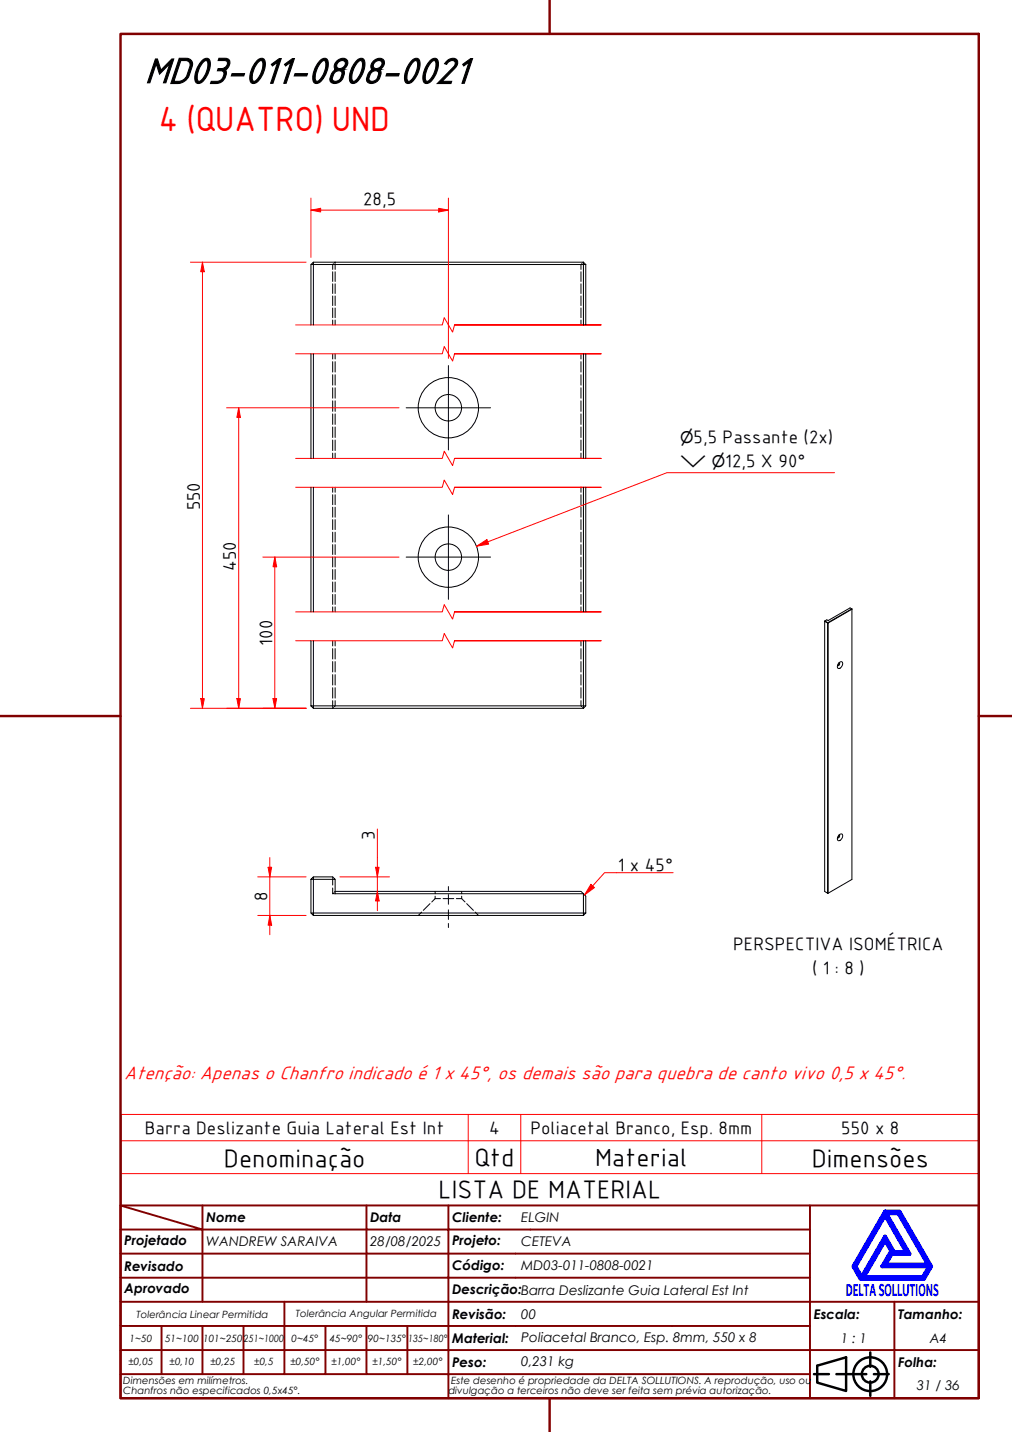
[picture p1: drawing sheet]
<svg xmlns="http://www.w3.org/2000/svg" width="210mm" height="297mm" viewBox="0 0 210 297" stroke-linecap="round" stroke-linejoin="round" font-family="sans-serif">
<!-- layer: Hidden (ABNT) -->
<g fill="none" stroke="#000" stroke-width=".21">
<path d="M69 56.4v2M69 58.9v2M69.2 54.7l-.2 .2v1M69.3 54.5l.2-.1v.1M69.5 54.7v1.2M69.5 56.4v2M69.5 58.9v2M120.5 56.4v2M120.5 58.9v2M120.7 54.7l-.2 .2v1M121 54.4l-.2 .1M69 61.4v2"/>
<path d="M69 63.9v2M69 66.4v1M69 73.4v1.1M69 75v2.2M69 77.7v2.2M69.5 61.4v2M69.5 63.9v2M69.5 66.4v1M69.5 73.4v1.1M69.5 75v2.2M69.5 77.7v2.2M120.5 61.4v2"/>
<path d="M120.5 63.9v2M120.5 66.4v1M120.5 73.4v1.1M120.5 75v2.2M120.5 77.7v2.2M69 80.4v2.2M69 83.1v2.2M69 85.9v2.1M69 88.6v2.1M69 91.3v2.2M69 94v1.1M69.5 80.4v2.2"/>
<path d="M69.5 83.1v2.2M69.5 85.9v2.1M69.5 88.6v2.1M69.5 91.3v2.2M69.5 94v1.1M120.5 80.4v2.2M120.5 83.1v2.2M120.5 85.9v2.1M120.5 88.6v2.1M120.5 91.3v2.2M120.5 94v1.1M69 101.1v1"/>
<path d="M69 102.6v2.1M69 105.2v2.1M69 107.8v2.1M69 110.4v2M69 113v2M69 115.6v2M69 118.1v2.1M69.5 101.1v1M69.5 102.6v2.1M69.5 105.2v2.1M69.5 107.8v2.1M69.5 110.4v2"/>
<path d="M69.5 113v2M69.5 115.6v2M69.5 118.1v2.1M120.5 101.1v1M120.5 102.6v2.1M120.5 105.2v2.1M120.5 107.8v2.1M120.5 110.4v2M120.5 113v2M120.5 115.6v2M120.5 118.1v2.1M69 120.7v2.1"/>
<path d="M69 123.3v2.1M69 125.9v1M69 132.9v1.1M69 134.5v2.2M69 137.2v2.2M69 139.9v2.2M69.5 120.7v2.1M69.5 123.3v2.1M69.5 125.9v1M69.5 132.9v1.1M69.5 134.5v2.2M69.5 137.2v2.2"/>
<path d="M69.5 139.9v2.2M120.5 120.7v2.1M120.5 123.3v2.1M120.5 125.9v1M120.5 132.9v1.1M120.5 134.5v2.2M120.5 137.2v2.2M120.5 139.9v2.2M69 146.8v.1l.2-.1M69 142.6v2.2M69 145.3v1.3M69.5 142.6v2.2"/>
<path d="M69.5 145.3v1.1l-.2 .2M120.5 145.3v1.1l.2 .2M120.5 142.6v2.2M120.8 146.8l.2 .1M69 181.9v.2M69 182.2v1.4M69 184.2v1.2M69.2 185.2l-.2 .2h.2M69.3 185.4h.2M69.5 184.9l-.2 .2M87.5 189.2l-.7 .7M89.2 187.4l-1.4 1.4"/>
<path d="M90.3 186.4h1.1M90.3 186.4l-.7 .7M90.3 184.9v.5M90.3 185.9v.5M91.9 186.4h2.2M94.7 186.4h1.1l.7 .7M95.8 184.9v.5M95.8 185.9v.5M96.8 187.4l1.4 1.4M98.6 189.2l.7 .7"/>
</g>
<!-- layer: Linha Corte (ABNT) -->
<path d="M61.3 73.4h30.4l.4-1.5 1.8 3 .4-1.5h30.4h-30.4M61.3 67.4h30.4l.4-1.5 1.8 3 .4-1.5h30.4h-30.4M61.3 95.1h30.4l.4-1.5 1.8 3 .4-1.5h30.4h-30.4M61.3 101.1h30.4l.4-1.5 1.8 3 .4-1.5h30.4h-30.4M61.3 132.9h30.4l.4-1.5 1.8 3 .4-1.5h30.4h-30.4M61.3 126.9h30.4l.4-1.5 1.8 3 .4-1.5h30.4h-30.4" fill="none" stroke="#f00" stroke-width=".21"/>
<!-- layer: Visible (ABNT) -->
<g fill="none" stroke="#000" stroke-width=".21">
<path d="M64.5 54.9l.5-.5v.5zM64.5 54.9v12.5M65 54.9h56v12.5M65 54.9v12.5M65 54.4h56M121 54.4l.5 .5h-.5zM121.5 54.9v12.5M64.5 73.4v21.7M65 73.4v21.7M121 73.4v21.7M121.5 73.4v21.7M64.5 101.1v25.8"/>
<path d="M65 101.1v25.8M121 101.1v25.8M121.5 101.1v25.8M64.5 132.9v13.5M65 132.9v13.5h56v-13.5M121.5 132.9v13.5h-.5v.5M171 128.8l.7 .4v56.1l-.7-.4zM171.1 128.8l.4-.2 .3 .1 4.5-2.6 .4 .2-5 2.9zM171.8 129.2h.1M171.8 129.2l4.9-2.8v56l-4.9 2.9zM174 137.5a.45 .45 0 0 1 .7-.2 .45 .45 0 0 1 0 .7 .59 .59 0 0 1-.4 .6 .59 .59 0 0 1-.6-.1v-.5zM174.1 137.5a.33 .33 0 0 1 0 .4 .33 .33 0 0 1-.4 .1l.3-.2v-.3"/>
<path d="M176.7 126.3h.1M64.5 146.4h.5v.5zM65 146.9h56M121.5 146.4l-.5 .5M174 173.2a.45 .45 0 0 1 .7-.1 .45 .45 0 0 1 0 .7 .61 .61 0 0 1-1 .4v-.5zM174.1 173.2a.33 .33 0 0 1 0 .4 .33 .33 0 0 1-.4 .1l.3-.2v-.3M64.5 189.4h.5v.5zM64.5 182.4v7M65 181.9v.5h-.5zM65 181.9h4l.5 .5h-4.5v7h56v-4h-51.5v-3M65 189.9h56M69.5 184.9h51l1 1v3.5"/>
<path d="M121 189.4h.5l-.5 .5z"/>
<circle cx="93" cy="84.6" r="2.74"/>
<circle cx="93" cy="84.6" r="6.3"/>
<circle cx="93" cy="115.6" r="2.74"/>
<circle cx="93" cy="115.6" r="6.3"/>
</g>
<path d="M25.1 236.6h177.9v-5.4h-177.9v12.2M97.1 231.2v12.2M108 231.2v12.2M158 231.2v12.2M203 236.6v6.8h-177.9M25.1 243.4v6.6h177.9v-6.6" fill="none" stroke="#f00" stroke-width=".21"/>
<!-- layer: Borda A3/A4 (ABNT) -->
<path d="M25 7h178v283h-178zM114 0v7M0 148.5h25M203 148.5h7M114 290v7" fill="none" stroke="#800000" stroke-width=".51"/>
<path d="M183.6 257.3l1.2 2.2-1.8 3.2h9.7l-1.3 2.2h-12.2zM183.6 252.1l4.4 7.6h-2.6l-1.8-3.2-4.9 8.4-1.3-2.2zM183.6 251.3h3l6.5 11.4-1.5 2.6h-13.1l-1.5-2.6zM183.8 251.7h2.5l6.2 10.6h-8.8l1.3-2.2h3.7zM185 259.7h.2l-.1 .2z" fill="none" stroke="#00f" stroke-width=".8"/>
<!-- layer: 0 -->
<path d="M178.5 265.3h13.1" fill="none" stroke="#000" stroke-width=".21"/>
<g fill="none" stroke="#800000" stroke-width=".4">
<path d="M25 250l17 5h-17M25 250h178v40h-178zM42 255h34v5h17M42 255v15M42 250v5M76 250v5h17v5M93 250v5h75M168 250v20h-143M25 260h51v10M25 275h17M33.5 275v10M50.5 275h-8.5v10"/>
<path d="M59 270v15h-8.5M67.5 275v10h-8.5M76 275v10h8.5M84.5 275v10M93 275h-42.5v10M93 260v5h-68M93 275v10h75M93 260h75M93 275h75M168 265h-75v10M185.5 270v10h17.5M203 270h-35v10h17.5v10"/>
<path d="M25 285h25.5M25 280h143v10M67.5 285h8.5M84.5 285h8.5v5"/>
</g>
<g fill="none" stroke="#000" stroke-width=".51">
<path d="M168.8 285h3.1M169.5 283.3l6-1.8v7l-6-1.7zM173.5 285h6.2M180.5 280.5v3M180.5 286.5v3M181.3 285h3"/>
<circle cx="180.5" cy="285" r="3.5"/>
<circle cx="180.5" cy="285" r="1.75"/>
</g>
<!-- layer: Marca de centro (ISO) -->
<path d="M93 75.8v17.5M84.2 84.6h17.5M84.2 115.6h17.5M93 106.8v17.5" fill="none" stroke="#000" stroke-width=".21"/>
<!-- layer: Linha de centro (ISO) -->
<path d="M93 183.9v.8M93 185.6v2M93 188.7v2M93 191.6v.8" fill="none" stroke="#000" stroke-width=".21"/>
<path d="M57 144.9v2" fill="none" stroke="#f00" stroke-width=".21"/>
<path d="M56.6 144.9h.8l-.4 2z" fill="#f00"/>
<path d="M57 115.6v2M56.6 144.9h.8l-.4 2z" fill="none" stroke="#f00" stroke-width=".21"/>
<path d="M57 115.6l.4 2h-.8z" fill="#f00"/>
<path d="M54.5 115.6h28.3M57 115.6l.4 2h-.8zM57 117.6v27.3M49.5 144.9v2M54.5 146.9h9" fill="none" stroke="#f00" stroke-width=".21"/>
<path d="M49.1 144.9h.8l-.4 2z" fill="#f00"/>
<path d="M49.5 84.6v2M49.1 144.9h.8l-.4 2z" fill="none" stroke="#f00" stroke-width=".21"/>
<path d="M49.5 84.6l.4 2h-.8z" fill="#f00"/>
<path d="M47 84.6h35.8M49.5 84.6l.4 2h-.8zM49.5 86.6v58.3M42 144.9v2M47 146.9h16.5" fill="none" stroke="#f00" stroke-width=".21"/>
<path d="M41.6 144.9h.8l-.4 2z" fill="#f00"/>
<path d="M42 54.4v2M41.6 144.9h.8l-.4 2z" fill="none" stroke="#f00" stroke-width=".21"/>
<path d="M42 54.4l.4 2h-.8z" fill="#f00"/>
<path d="M39.5 54.4h24M42 54.4l.4 2h-.8zM42 56.4v88.5M39.5 146.9h24M56 189.9v2" fill="none" stroke="#f00" stroke-width=".21"/>
<path d="M56 189.9l.3 2h-.7z" fill="#f00"/>
<path d="M56 179.9v2M56 189.9l.3 2h-.7z" fill="none" stroke="#f00" stroke-width=".21"/>
<path d="M55.6 179.9h.7l-.3 2z" fill="#f00"/>
<path d="M55.6 179.9h.7l-.3 2zM56 177.9v2M78.3 179.9v2M53.5 181.9h10M53.5 189.9h10M56 181.9v8M56 191.9v2" fill="none" stroke="#f00" stroke-width=".21"/>
<path d="M77.9 179.9h.7l-.3 2z" fill="#f00"/>
<path d="M77.9 179.9h.7l-.3 2zM78.3 184.9v2" fill="none" stroke="#f00" stroke-width=".21"/>
<path d="M78.3 184.9l.3 2h-.7z" fill="#f00"/>
<path d="M78.3 172v7.9M70.5 181.9h10.3M78.3 184.9l.3 2h-.7zM78.3 181.9v3M78.3 186.9v2" fill="none" stroke="#f00" stroke-width=".21"/>
<path d="M101.2 112.4l-2.4 .9" fill="none" stroke="#f00" stroke-width=".21"/>
<path d="M98.8 113.3l2.2-1.4 .3 1z" fill="#f00"/>
<path d="M173.1 98.1h-34.8l-37.1 14.3M98.8 113.3l2.2-1.4 .3 1zM122.9 183.8l-1.7 1.8" fill="none" stroke="#f00" stroke-width=".21"/>
<path d="M122.6 183.4l.7 .7-2.1 1.5z" fill="#f00"/>
<path d="M122.6 183.4l.7 .7-2.1 1.5zM139.6 181h-14.2l-2.5 2.8" fill="none" stroke="#f00" stroke-width=".21"/>
<path d="M64.5 43.6h2" fill="none" stroke="#f00" stroke-width=".21"/>
<path d="M64.5 43.6l2-.4v.8z" fill="#f00"/>
<path d="M64.5 43.6l2-.4v.8zM91 43.6h2" fill="none" stroke="#f00" stroke-width=".21"/>
<path d="M91 43.2l2 .4-2 .4z" fill="#f00"/>
<path d="M64.5 41.1v12.3M66.5 43.6h24.5M91 43.2l2 .4-2 .4zM93 41.1v33.2" fill="none" stroke="#f00" stroke-width=".21"/>
<text font-size="8.1" x="30" y="17.2">MD03-011-0808-0021</text>
<text font-size="7" fill="#f00" x="32.9" y="27.2">4 (QUATRO) UND</text>
<g font-size="5.4">
<text x="46.4" y="242">Denominação</text>
<text x="98.4" y="241.8">Qtd</text>
<text x="123.4" y="241.8">Material</text>
<text x="168.4" y="242">Dimensões</text>
<text x="91" y="248.5">LISTA DE MATERIAL</text>
</g>
<text font-size="4.1" fill="#f00" x="25.8" y="223.8">Atenção: Apenas o Chanfro indicado é 1 x 45°, os demais são para quebra de canto vivo 0,5 x 45°.</text>
<g font-size="3.9">
<text x="75.3" y="42.5">28,5</text>
<text x="143.9" y="91.9">5,5 Passante (2x)</text>
<text x="150.4" y="96.9">12,5 X 90°</text>
<text x="41.4" y="105.9" transform="rotate(-90 41.4 105.9)">550</text>
<text x="48.9" y="118.5" transform="rotate(-90 48.9 118.5)">450</text>
<text x="56.5" y="133.9" transform="rotate(-90 56.5 133.9)">100</text>
<text x="77.7" y="174.2" transform="rotate(-90 77.7 174.2)">3</text>
<text x="128.1" y="180.7">1 x 45°</text>
<text x="55.4" y="186.9" transform="rotate(-90 55.4 186.9)">8</text>
<text x="152.1" y="197.1">PERSPECTIVA ISOMÉTRICA</text>
<text x="168.4" y="202.1">( 1 : 8 )</text>
<text x="30.1" y="235.2">Barra Deslizante Guia Lateral Est Int</text>
<text x="101.5" y="235.2">4</text>
<text x="110" y="235.2">Poliacetal Branco, Esp. 8mm</text>
<text x="174.5" y="235.2">550 x 8</text>
</g>
<text font-size="3.9" fill="#00f" x="175.4" y="268.8">DELTASOLLUTIONS</text>
<g font-size="3.3">
<text x="141.1" y="91.9">⌀</text>
<text x="141.1" y="96.9">⌵ ⌀</text>
</g>
<g font-size="2.8">
<text x="42.8" y="253.5">Nome</text>
<text x="76.8" y="253.5">Data</text>
<text x="93.8" y="253.6">Cliente:</text>
<text x="108.1" y="253.5">ELGIN</text>
<text x="25.8" y="263.6">Revisado</text>
<text x="25.8" y="258.3">Projetado</text>
<text x="42.8" y="258.5">WANDREW SARAIVA</text>
<text x="76.8" y="258.4">28/08/2025</text>
<text x="93.8" y="263.4">Código:</text>
<text x="93.8" y="258.3">Projeto:</text>
<text x="108.1" y="263.5">MD03-011-0808-0021</text>
<text x="108.1" y="258.5">CETEVA</text>
<text x="25.8" y="268.3">Aprovado</text>
<text x="93.8" y="268.3">Descrição:Barra Deslizante Guia Lateral Est Int</text>
<text x="93.8" y="273.6">Revisão:</text>
<text x="108.1" y="273.5">00</text>
<text x="168.8" y="273.5">Escala:</text>
<text x="186.3" y="273.5">Tamanho:</text>
<text x="93.8" y="278.6">Material:</text>
<text x="108.1" y="278.3">Poliacetal Branco, Esp. 8mm, 550 x 8</text>
<text x="174.4" y="278.5">1 : 1</text>
<text x="192.8" y="278.6">A4</text>
<text x="93.8" y="283.5">Peso:</text>
<text x="108.1" y="283.3">0,231 kg</text>
<text x="186.3" y="283.5">Folha:</text>
<text x="190.2" y="288.4">31 / 36</text>
</g>
<g font-size="2.1">
<text x="28.3" y="273.3">Tolerância Linear Permitida</text>
<text x="61.4" y="273.1">Tolerância Angular Permitida</text>
<text x="26.9" y="278.3">1~50</text>
<text x="34.2" y="278.3">51~100</text>
<text x="42.1" y="278.3">101~250</text>
<text x="50.5" y="278.3">251~1000</text>
<text x="60.5" y="278.3">0~45°</text>
<text x="68.4" y="278.3">45~90°</text>
<text x="76.3" y="278.3">90~135°</text>
<text x="84.7" y="278.3">135~180°</text>
<text x="25.6" y="287.1">Dimensões em milímetros.</text>
<text x="26.6" y="283.2">±0,05</text>
<text x="35.2" y="283.2">±0,10</text>
<text x="43.6" y="283.2">±0,25</text>
<text x="52.7" y="283.2">±0,5</text>
<text x="60.2" y="283.2">±0,50°</text>
<text x="68.7" y="283.2">±1,00°</text>
<text x="77.2" y="283.2">±1,50°</text>
<text x="85.7" y="283.2">±2,00°</text>
<text x="93.6" y="287.1">Este desenho é propriedade da DELTA SOLLUTIONS. A reprodução, uso ou</text>
<text x="25.6" y="289.2">Chanfros não especificados 0,5x45°.</text>
<text x="93" y="289.2">divulgação a terceiros não deve ser feita sem prévia autorização.</text>
</g>
</svg>
